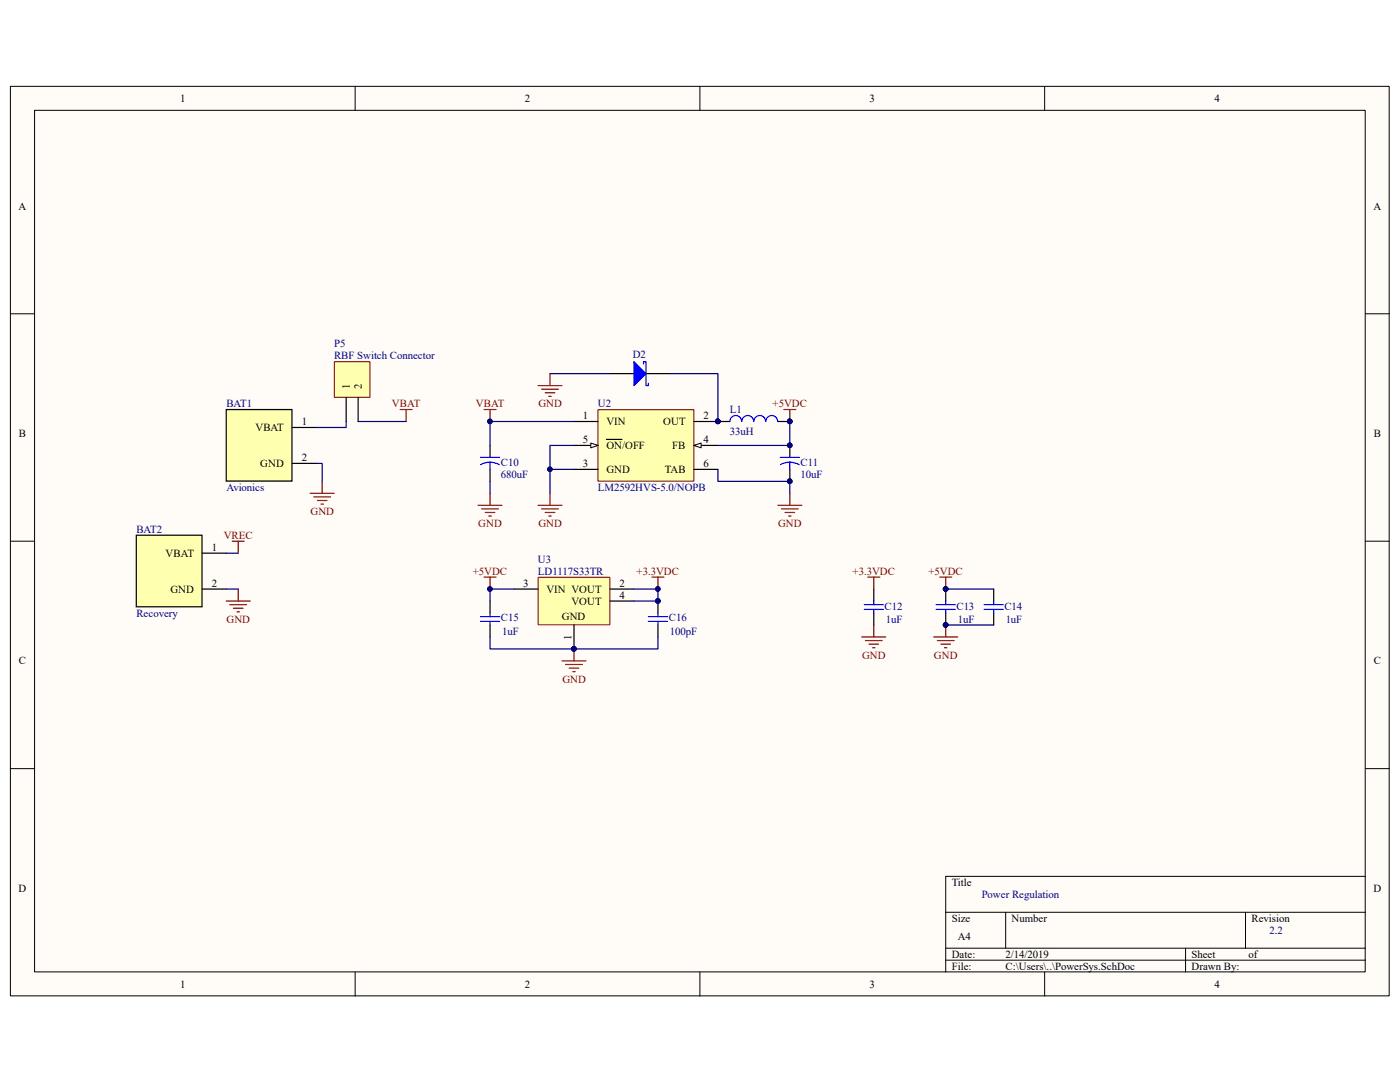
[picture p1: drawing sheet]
<svg xmlns="http://www.w3.org/2000/svg" width="279mm" height="216mm" viewBox="0 0 279 216" stroke-linecap="round" stroke-linejoin="round" font-family="sans-serif">
<path d="M2.1 17.3h275.1v181.4h-275.1z" fill="#fffcf8"/>
<path d="M2.1 17.2h275.1v181.5h-275.1z" fill="none" stroke="#000" stroke-width=".2"/>
<path d="M6.9 22.1h265.6v171.8h-265.6z" fill="#fffcf8"/>
<g fill="none" stroke="#000" stroke-width=".2">
<path d="M70.9 17.2v4.8M139.7 17.2v4.8M208.5 17.2v4.8M6.9 22h265.6v171.9h-265.6zM2.1 62.6h4.8M272.5 62.6h4.8M2.1 108h4.8M272.5 108h4.8M2.1 153.4h4.8M272.5 153.4h4.8M272.5 174.9h-83.8v19.1M70.9 194v4.8"/>
<path d="M139.7 194v4.8M188.7 182h83.8M188.7 189.2h83.8M188.7 191.6h83.8M200.7 182v7.2M208.5 194v4.8M236.6 189.2v4.8M248.6 182v7.2"/>
</g>
<path d="M119.4 81.8h19.1v14.2h-19.1z" fill="#ffffb0"/>
<path d="M119.3 81.7h19.2v14.3h-19.2z" fill="none" stroke="#800000" stroke-width=".2"/>
<path d="M138.5 88.9h4.8" fill="none" stroke="#000" stroke-width=".24"/>
<path d="M138.5 88.9l1.4-.5v1z" fill="#fffcf8"/>
<path d="M138.5 88.9l1.4-.5v1z" fill="none" stroke="#000" stroke-width=".2"/>
<path d="M114.6 84.1h4.7M114.6 88.9h4.7" fill="none" stroke="#000" stroke-width=".24"/>
<path d="M117.9 88.4l1.4 .5-1.4 .5z" fill="#fffcf8"/>
<path d="M117.9 88.4l1.4 .5-1.4 .5z" fill="none" stroke="#000" stroke-width=".2"/>
<path d="M114.6 93.7h4.7M121 87.7h3.1M138.5 93.7h4.8M138.5 84.1h4.8" fill="none" stroke="#000" stroke-width=".24"/>
<circle cx="143.2" cy="84.1" r=".45" fill="#000080" stroke="#000080" stroke-width=".2"/>
<path d="M107.4 115.2h14.3v9.5h-14.3z" fill="#ffffb0"/>
<path d="M107.4 115.2h14.3v9.5h-14.3z" fill="none" stroke="#800000" stroke-width=".2"/>
<path d="M121.7 74.6h4.8M128.9 74.6h4.8M97.8 119.9v2.4M102.6 117.5h4.8M121.7 117.5h4.8M121.7 119.9h4.8M131.3 119.9v2.4M97.8 124.7v2.4M114.6 124.7v4.8M131.3 124.7v2.4" fill="none" stroke="#000" stroke-width=".24"/>
<g fill="#000080" stroke="#000080" stroke-width=".2">
<circle cx="114.5" cy="129.5" r=".45"/>
<circle cx="97.8" cy="117.5" r=".45"/>
<circle cx="157.6" cy="84.1" r=".45"/>
<circle cx="131.3" cy="117.5" r=".45"/>
<circle cx="97.8" cy="84.1" r=".45"/>
<circle cx="131.3" cy="119.9" r=".45"/>
</g>
<g fill="none" stroke="#800000" stroke-width=".24">
<path d="M107.4 76.9h4.8M108.1 77.7h3.3M108.8 78.4h1.9M109.5 79.1h.5M109.8 74.6v2.3M61.9 98.4h4.8M62.6 99.2h3.4M63.3 99.9h2M64.3 96v2.4M96.6 81.7h2.4M97.8 81.7v2.4M97.8 98.4v2.4"/>
<path d="M109.8 98.4v2.4M156.4 81.7h2.4M157.6 81.7v2.4M157.6 98.4v2.4M64.1 100.6h.4M95.4 100.8h4.8M96.1 101.5h3.4M96.6 115.2h2.4M96.8 102.3h2M97.6 103h.4M97.8 115.2v2.3M107.4 100.8h4.8"/>
<path d="M108.1 101.5h3.3M108.8 102.3h1.9M109.5 103h.5M130.1 115.2h2.4M131.3 115.2v2.3M155.2 100.8h4.8M156 101.5h3.3M156.7 102.3h1.9M157.4 103h.5M112.2 131.9h4.7M112.9 132.6h3.3M113.6 133.3h1.9"/>
<path d="M114.3 134h.5M114.6 129.5v2.4"/>
</g>
<path d="M95.9 123h3.8M95.9 124h3.8M97.8 122.3v.7M97.8 124v.7M129.4 123h3.8M129.4 124h3.8M131.3 122.3v.7M131.3 124v.7" fill="none" stroke="#00f" stroke-width=".24"/>
<path d="M126.5 72.2l2.4 2.4-2.4 2.3z" fill="#00f"/>
<g fill="none" stroke="#00f" stroke-width=".24">
<path d="M126.5 72.2l2.4 2.4-2.4 2.3zM128.4 72.6v-.4h.5v4.7h.5v-.4M95.9 91.3h3.8M95.9 92.7l1.1-.4 .8-.1 1.1 .2 .8 .3M97.8 92.2v1.5M145.7 84.1a1.2 1.2 0 0 1 1.2-1.2 1.2 1.2 0 0 1 1.2 1.2 1.17 1.17 0 0 1 1.1-1.2 1.17 1.17 0 0 1 1.2 1.2 1.19 1.19 0 0 1 1.2-1.2 1.19 1.19 0 0 1 1.2 1.2M152.8 84.1a1.17 1.17 0 0 1 1.2-1.2 1.17 1.17 0 0 1 1.2 1.2M155.7 91.3h3.8M155.8 92.7l1-.4 .9-.1 1.1 .2 .7 .3M157.6 92.2v1.5M174.4 119.9v.7M172.5 120.6h3.8"/>
<path d="M172.5 121.6h3.8M174.4 121.6v.7"/>
</g>
<path d="M173.2 115.2h2.4M174.4 115.2v2.3M172 127.1h4.8M172.7 127.8h3.4M173.4 128.5h1.9M174.1 129.2h.5M174.4 124.7v2.4" fill="none" stroke="#800000" stroke-width=".24"/>
<path d="M97.8 88.9v2.4M97.8 93.7v2.3M143.3 84.1h2.4M155.2 84.1h2.4M157.6 88.9v2.4M157.6 93.7v2.3M174.4 117.5v2.4M174.4 122.3v2.4" fill="none" stroke="#000" stroke-width=".24"/>
<g fill="#000080" stroke="#000080" stroke-width=".2">
<circle cx="157.6" cy="84.1" r=".45"/>
<circle cx="143.2" cy="84.1" r=".45"/>
<circle cx="157.6" cy="88.9" r=".45"/>
<circle cx="157.6" cy="96" r=".45"/>
</g>
<path d="M45.2 81.7h13.1v14.3h-13.1z" fill-rule="evenodd" fill="#ffffb0" stroke="#000" stroke-width=".24"/>
<path d="M58.3 85.3h4.8M58.3 92.5h4.8" fill="none" stroke="#000" stroke-width=".24"/>
<path d="M27.2 106.8h13.1v14.3h-13.1z" fill-rule="evenodd" fill="#ffffb0" stroke="#000" stroke-width=".24"/>
<path d="M40.4 110.4h4.8M40.4 117.5h4.8" fill="none" stroke="#000" stroke-width=".24"/>
<path d="M79.9 81.7h2.3M81 81.7v2.4M45.2 119.9h4.7M46.3 108h2.4M47.5 108v2.4M47.5 117.5v2.4M45.9 120.6h3.3M46.6 121.4h1.9M47.3 122.1h.5" fill="none" stroke="#800000" stroke-width=".24"/>
<g fill="none" stroke="#000080" stroke-width=".24">
<path d="M109.8 74.6h11.9M133.7 74.6h9.6v9.5M63.1 92.5h1.2v3.5M97.8 96v2.4M114.6 84.1h-16.8v4.8M114.6 93.7h-4.8v4.7M114.6 88.9h-4.8v4.8M143.3 93.7v2.3h14.3v2.4M157.6 84.1v4.8h-14.3M45.2 117.5h2.3M45.2 110.4h2.3M102.6 117.5h-4.8v2.4"/>
<path d="M126.5 117.5h4.8v2.4h-4.8M97.8 127.1v2.4h33.5v-2.4"/>
</g>
<g fill="#000080" stroke="#000080" stroke-width=".2">
<circle cx="131.3" cy="119.9" r=".45"/>
<circle cx="131.3" cy="117.5" r=".45"/>
<circle cx="97.8" cy="117.5" r=".45"/>
<circle cx="114.5" cy="129.5" r=".45"/>
<circle cx="97.8" cy="84.1" r=".45"/>
<circle cx="157.6" cy="84.1" r=".45"/>
<circle cx="157.6" cy="88.9" r=".45"/>
<circle cx="109.7" cy="93.6" r=".45"/>
<circle cx="143.2" cy="84.1" r=".45"/>
<circle cx="157.6" cy="96" r=".45"/>
</g>
<path d="M66.8 72.2h7v7.1h-7z" fill="#ffffb0"/>
<path d="M66.7 72.2h7.1v7.1h-7.1z" fill="none" stroke="#800000" stroke-width=".2"/>
<path d="M69.1 79.3v4.8M71.5 79.3v4.8M188.7 117.5v2.4M198.3 117.5v2.4M188.7 122.3v2.4M198.3 122.3v2.4" fill="none" stroke="#000" stroke-width=".24"/>
<path d="M69.1 84.1v1.2h-6M71.5 84.1h9.5M188.7 117.5h9.6M188.7 124.7h9.6" fill="none" stroke="#000080" stroke-width=".24"/>
<path d="M187.5 115.2h2.4M188.7 115.2v2.3M186.3 127.1h4.8M187.1 127.8h3.3M187.8 128.5h1.9M188.5 129.2h.5M188.7 124.7v2.4" fill="none" stroke="#800000" stroke-width=".24"/>
<g fill="#000080" stroke="#000080" stroke-width=".2">
<circle cx="188.7" cy="117.5" r=".45"/>
<circle cx="188.7" cy="124.7" r=".45"/>
</g>
<path d="M188.7 119.9v.7M198.3 119.9v.7M186.8 120.6h3.9M186.8 121.6h3.9M188.7 121.6v.7M196.4 120.6h3.8M196.4 121.6h3.8M198.3 121.6v.7" fill="none" stroke="#00f" stroke-width=".24"/>
<g font-size="2.2">
<text x="35.9" y="20.4">1</text>
<text x="104.7" y="20.4">2</text>
<text x="173.5" y="20.4">3</text>
<text x="242.4" y="20.4">4</text>
<text x="3.7" y="41.8">A</text>
<text x="274.1" y="41.8">A</text>
<text x="69.8" y="77.6" transform="rotate(-90 69.8 77.6)">1</text>
<text x="72.2" y="77.6" transform="rotate(-90 72.2 77.6)">2</text>
<text x="116.3" y="83.7">1</text>
<text x="140.4" y="83.7">2</text>
<text x="3.8" y="87.2">B</text>
<text x="51" y="86">VBAT</text>
<text x="60.2" y="84.8">1</text>
<text x="116.3" y="88.4">5</text>
<text x="121" y="84.8">VIN</text>
<text x="121" y="89.6">ON/OFF</text>
<text x="132.4" y="84.8">OUT</text>
<text x="134.2" y="89.6">FB</text>
<text x="140.4" y="88.4">4</text>
<text x="274.2" y="87.2">B</text>
<text x="51.9" y="93.2">GND</text>
<text x="60.2" y="92">2</text>
<text x="116.3" y="93.2">3</text>
<text x="121" y="94.4">GND</text>
<text x="132.7" y="94.4">TAB</text>
<text x="140.4" y="93.2">6</text>
<text x="33.1" y="111.1">VBAT</text>
<text x="42.3" y="109.9">1</text>
<text x="34" y="118.3">GND</text>
<text x="42.3" y="117.1">2</text>
<text x="104.4" y="117.1">3</text>
<text x="109.1" y="118.3">VIN VOUT</text>
<text x="123.7" y="117.1">2</text>
<text x="123.7" y="119.5">4</text>
<text x="112.1" y="123.8">GND</text>
<text x="114" y="120.6">VOUT</text>
<text x="114.1" y="127.7" transform="rotate(-90 114.1 127.7)">1</text>
<text x="3.8" y="132.6">C</text>
<text x="274.2" y="132.6">C</text>
<text x="3.7" y="178">D</text>
<text x="189.9" y="176.8">Title</text>
<text x="274.1" y="178">D</text>
<text x="189.9" y="183.9">Size</text>
<text x="201.9" y="183.9">Number</text>
<text x="249.8" y="183.9">Revision</text>
<text x="189.9" y="191.1">Date:</text>
<text x="191.1" y="187.5">A4</text>
<text x="200.7" y="191.1">2/14/2019</text>
<text x="237.8" y="191.1">Sheet</text>
<text x="249.2" y="191.1">of</text>
<text x="35.9" y="197.1">1</text>
<text x="104.7" y="197.1">2</text>
<text x="173.5" y="197.1">3</text>
<text x="189.9" y="193.5">File:</text>
<text x="200.7" y="193.5">C:\Users\..\PowerSys.SchDoc</text>
<text x="237.8" y="193.5">Drawn By:</text>
<text x="242.4" y="197.1">4</text>
</g>
<g font-size="2.2" fill="#000080">
<text x="66.7" y="69.3">P5</text>
<text x="66.7" y="71.7">RBF Switch Connector</text>
<text x="126.3" y="71.5">D2</text>
<text x="45.2" y="81.2">BAT1</text>
<text x="119.3" y="81.2">U2</text>
<text x="145.7" y="82.5">L1</text>
<text x="145.7" y="86.7">33uH</text>
<text x="99.9" y="95.3">680uF</text>
<text x="99.9" y="93">C10</text>
<text x="159.8" y="95.3">10uF</text>
<text x="159.8" y="93">C11</text>
<text x="45.2" y="98">Avionics</text>
<text x="119.3" y="98">LM2592HVS-5.0/NOPB</text>
<text x="27.2" y="106.3">BAT2</text>
<text x="107.4" y="112.3">U3</text>
<text x="107.4" y="114.7">LD1117S33TR</text>
<text x="27.2" y="123.1">Recovery</text>
<text x="99.9" y="124">C15</text>
<text x="133.5" y="124">C16</text>
<text x="176.5" y="121.6">C12</text>
<text x="176.8" y="124.2">1uF</text>
<text x="190.9" y="121.6">C13</text>
<text x="191.1" y="124.2">1uF</text>
<text x="200.4" y="121.6">C14</text>
<text x="200.7" y="124.2">1uF</text>
<text x="100.2" y="126.6">1uF</text>
<text x="133.7" y="126.6">100pF</text>
<text x="195.9" y="179.2">Power Regulation</text>
<text x="253.4" y="186.4">2.2</text>
</g>
<g font-size="2.2" fill="#800000">
<text x="78.2" y="81.2">VBAT</text>
<text x="95" y="81.2">VBAT</text>
<text x="107.4" y="81.2">GND</text>
<text x="154.2" y="81.2">+5VDC</text>
<text x="44.7" y="107.5">VREC</text>
<text x="62" y="102.7">GND</text>
<text x="95.5" y="105.2">GND</text>
<text x="107.4" y="105.2">GND</text>
<text x="155.3" y="105.2">GND</text>
<text x="94.4" y="114.7">+5VDC</text>
<text x="127" y="114.7">+3.3VDC</text>
<text x="170.1" y="114.7">+3.3VDC</text>
<text x="185.3" y="114.7">+5VDC</text>
<text x="45.2" y="124.2">GND</text>
<text x="172" y="131.4">GND</text>
<text x="186.4" y="131.4">GND</text>
<text x="112.2" y="136.2">GND</text>
</g>
</svg>
